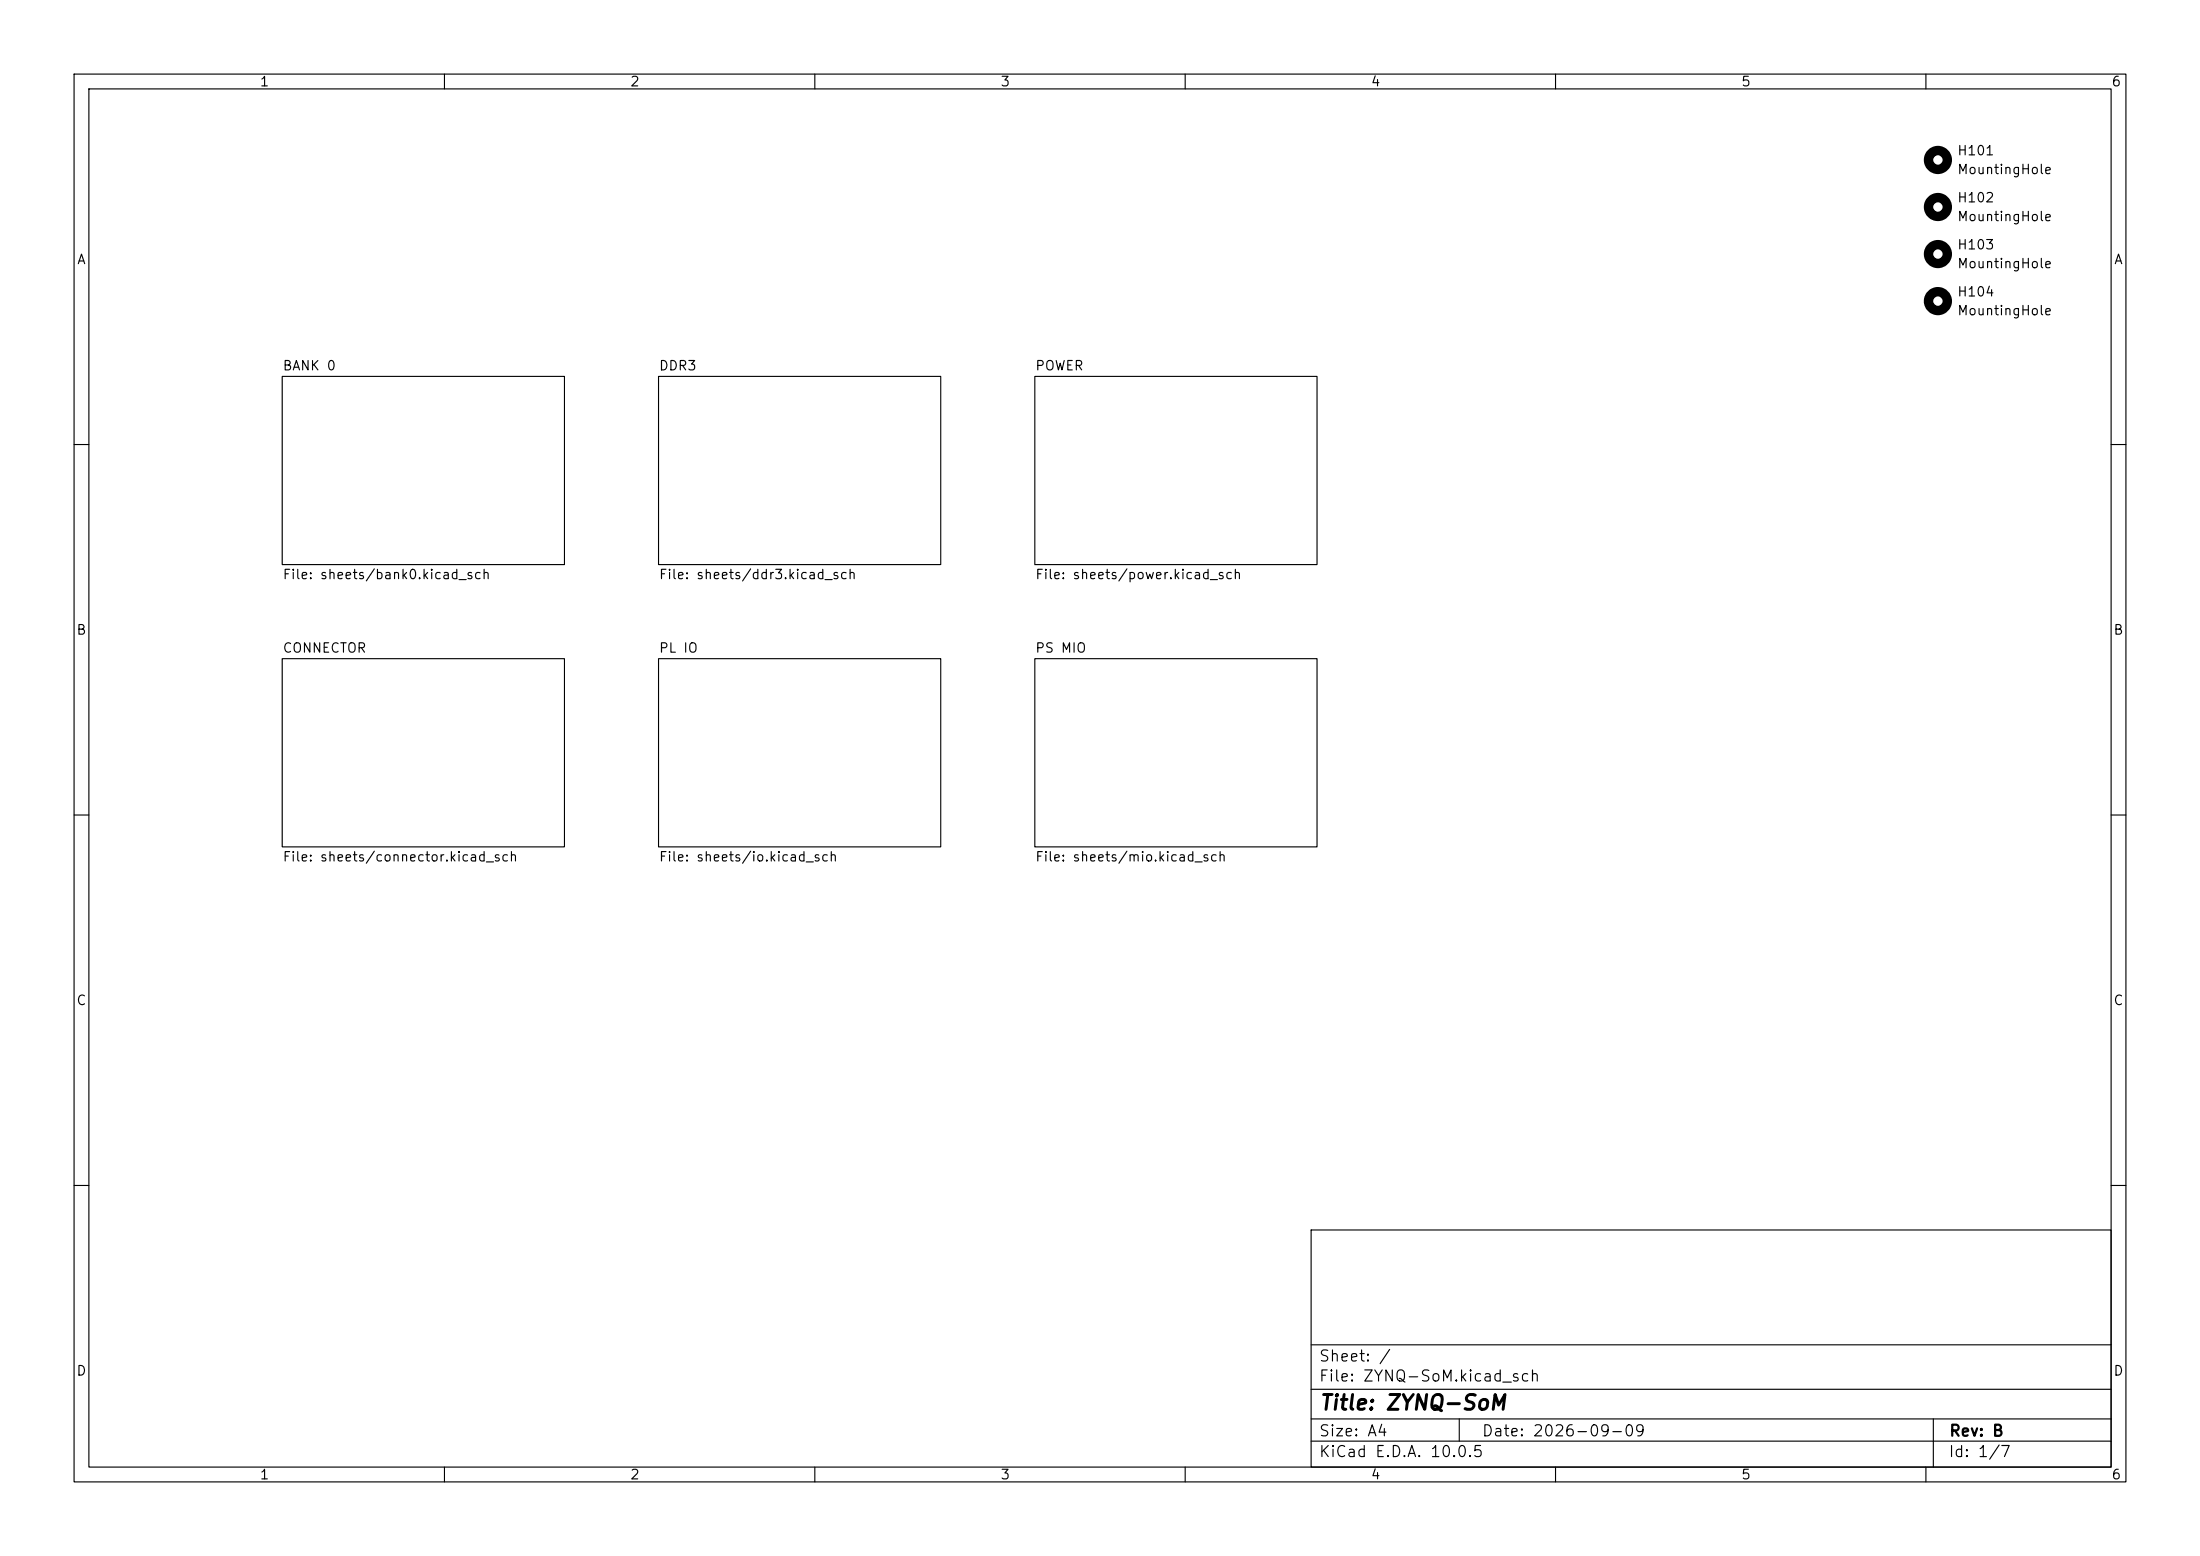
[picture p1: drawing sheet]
<svg xmlns="http://www.w3.org/2000/svg" width="297mm" height="210mm" viewBox="0 0 297 210" stroke-linecap="round" stroke-linejoin="round" font-family="sans-serif">
<g fill="none" stroke="#000" stroke-width=".15">
<path d="M10 10h277v190h-277zM12 12h273v186h-273zM60 10v2M110 10v2M160 10v2M210 10v2M260 10v2M38.1 50.8h38.1v25.4h-38.1zM88.9 50.8h38.1v25.4h-38.1zM139.7 50.8h38.1v25.4h-38.1zM10 60h2M285 60h2"/>
<path d="M38.1 88.9h38.1v25.4h-38.1zM88.9 88.9h38.1v25.4h-38.1zM139.7 88.9h38.1v25.4h-38.1zM10 110h2M285 110h2M10 160h2M177 166h108v32h-108zM285 160h2M60 198v2M110 198v2M160 198v2M177 194.5h108"/>
<path d="M177 191.5h108M177 187.5h108M177 181.5h108M197 191.5v3M210 198v2M260 198v2M261 191.5v6.5"/>
</g>
<g fill="none" stroke="#000" stroke-width="1.3">
<circle cx="261.6" cy="34.3" r="1.27"/>
<circle cx="261.6" cy="27.9" r="1.27"/>
<circle cx="261.6" cy="21.6" r="1.27"/>
<circle cx="261.6" cy="40.6" r="1.27"/>
</g>
<text font-size="2" x="178" y="190.8">Title: ZYNQ-SoM</text>
<g font-size="1.5">
<text x="178" y="184.1">Sheet: /</text>
<text x="178" y="186.8">File: ZYNQ-SoM.kicad_sch</text>
<text x="178" y="197">KiCad E.D.A. 10.0.5</text>
<text x="178" y="194.2">Size: A4</text>
<text x="200" y="194.2">Date: 2026-09-09</text>
<text x="263" y="197">Id: 1/7</text>
<text x="263" y="194.2">Rev: B</text>
</g>
<g font-size="1.3">
<text x="35" y="12">1</text>
<text x="85" y="12">2</text>
<text x="135" y="12">3</text>
<text x="185" y="12">4</text>
<text x="235" y="12">5</text>
<text x="285" y="12">6</text>
<text x="264.1" y="21.3">H101</text>
<text x="264.1" y="23.8">MountingHole</text>
<text x="264.1" y="27.6">H102</text>
<text x="10.3" y="36">A</text>
<text x="264.1" y="30.2">MountingHole</text>
<text x="264.1" y="34">H103</text>
<text x="285.3" y="36">A</text>
<text x="264.1" y="40.3">H104</text>
<text x="264.1" y="36.5">MountingHole</text>
<text x="264.1" y="42.9">MountingHole</text>
<text x="38.1" y="50.3">BANK 0</text>
<text x="88.9" y="50.3">DDR3</text>
<text x="139.7" y="50.3">POWER</text>
<text x="38.1" y="78.5">File: sheets/bank0.kicad_sch</text>
<text x="88.9" y="78.5">File: sheets/ddr3.kicad_sch</text>
<text x="139.7" y="78.5">File: sheets/power.kicad_sch</text>
<text x="10.2" y="86">B</text>
<text x="38.1" y="88.4">CONNECTOR</text>
<text x="88.9" y="88.4">PL IO</text>
<text x="139.7" y="88.4">PS MIO</text>
<text x="285.2" y="86">B</text>
<text x="38.1" y="116.6">File: sheets/connector.kicad_sch</text>
<text x="88.9" y="116.6">File: sheets/io.kicad_sch</text>
<text x="139.7" y="116.6">File: sheets/mio.kicad_sch</text>
<text x="10.2" y="136">C</text>
<text x="285.2" y="136">C</text>
<text x="10.2" y="186">D</text>
<text x="285.2" y="186">D</text>
<text x="35" y="200">1</text>
<text x="85" y="200">2</text>
<text x="135" y="200">3</text>
<text x="185" y="200">4</text>
<text x="235" y="200">5</text>
<text x="285" y="200">6</text>
</g>
</svg>
